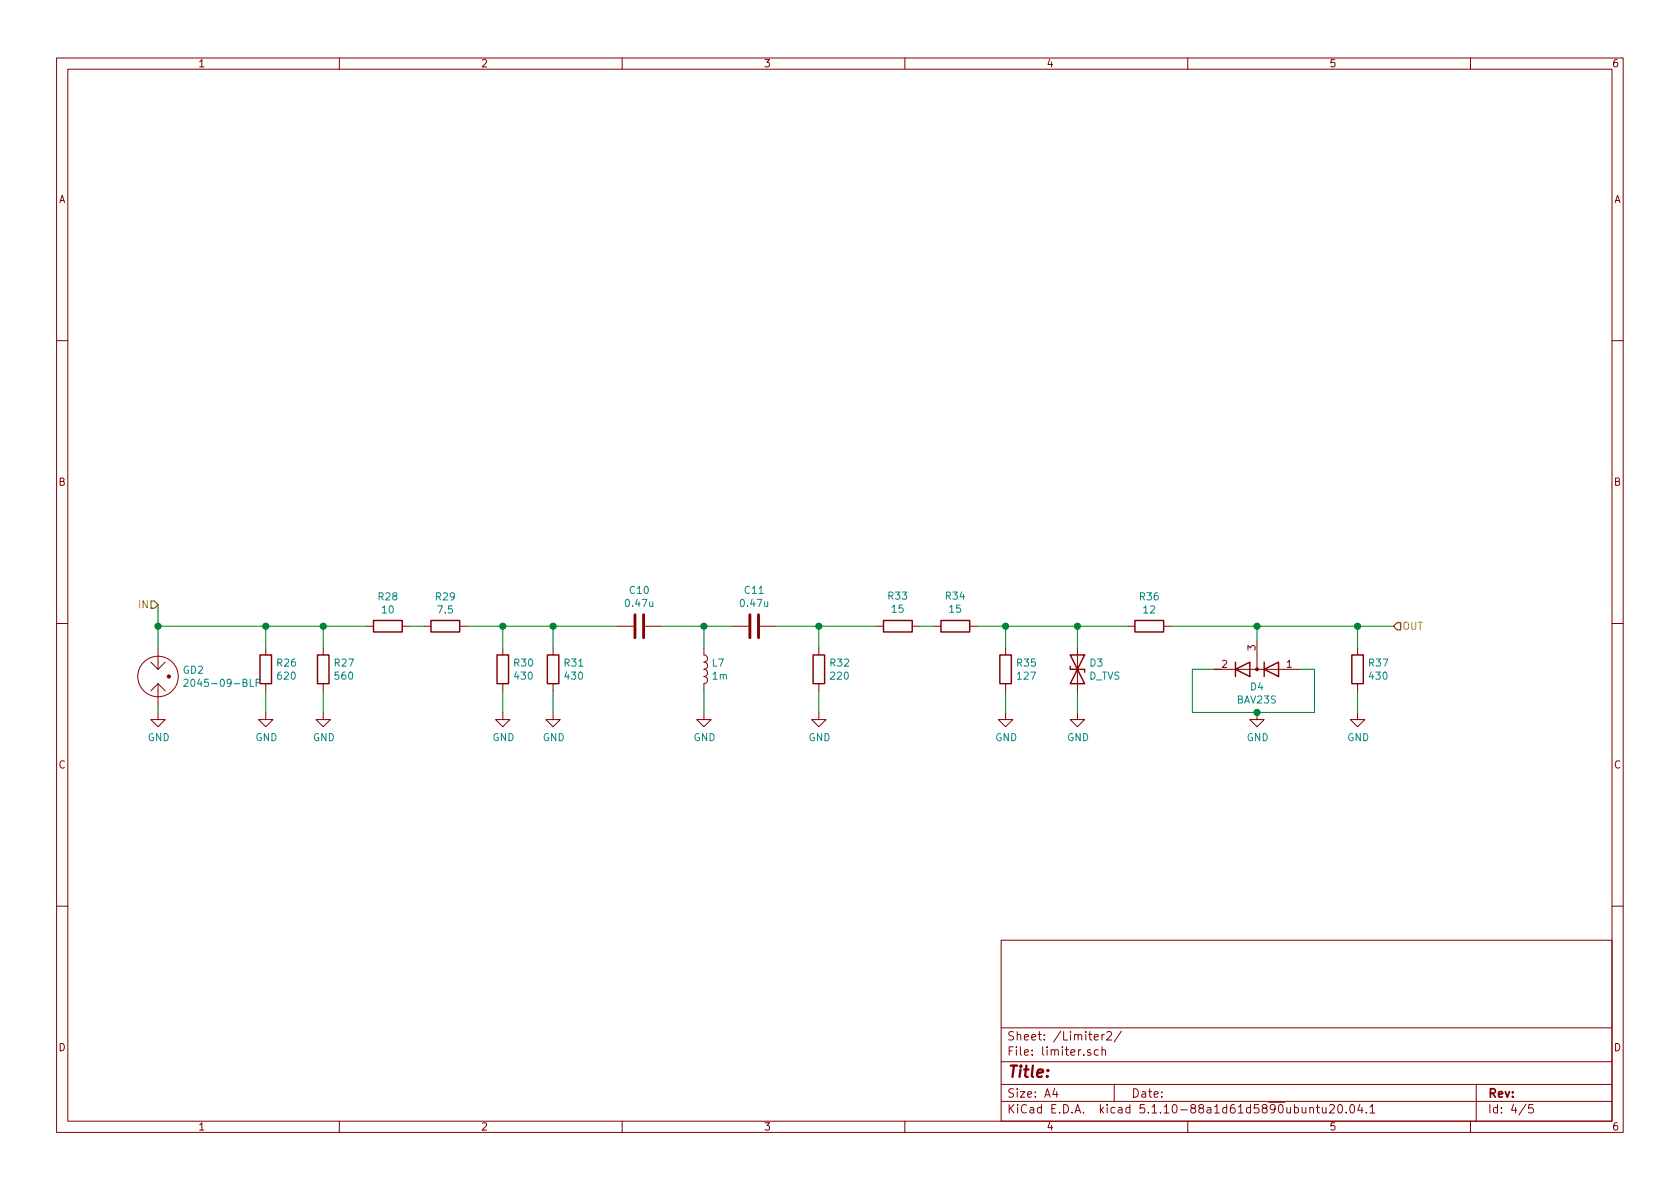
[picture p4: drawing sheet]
<svg xmlns="http://www.w3.org/2000/svg" width="297mm" height="210mm" viewBox="0 0 297 210" stroke-linecap="round" stroke-linejoin="round" font-family="sans-serif">
<g fill="none" stroke="#840000" stroke-width=".18">
<path d="M10 10.3h277v189.9h-277zM12 12.2h273v186.1h-273zM60 10.3v1.9M110 10.3v1.9M160 10.3v1.9M210 10.3v1.9M260 10.3v1.9M10 60.2h2M285 60.2h2M10 110.3h2M26.7 117.1l1.2 1.3M27.9 114.5v3.9"/>
<path d="M29.2 117.1l-1.3 1.3M47 114.5v1.3M57.1 114.5v1.3M64.8 110.7h1.2M71.1 110.7h1.3M74.9 110.7h1.3M81.3 110.7h1.2M88.9 114.5v1.3M97.8 114.5v1.3M109.2 110.7h2.8M114 110.7h2.8M124.5 114.5v1.3a.63 .63 0 0 1 .6 .7 .63 .63 0 0 1-.6 .6 .63 .63 0 0 1 .6 .6 .63 .63 0 0 1-.6 .7 .63 .63 0 0 1 .6 .6 .63 .63 0 0 1-.6 .6 .63 .63 0 0 1 .6 .7 .63 .63 0 0 1-.6 .6v1.3"/>
<path d="M129.5 110.7h2.8M134.4 110.7h2.8M144.8 114.5v1.3M154.9 110.7h1.3M161.3 110.7h1.3M165.1 110.7h1.3M171.4 110.7h1.3M177.8 114.5v1.3M190.5 114.5v7.7M199.4 110.7h1.3M205.7 110.7h1.3M214.6 118.4h15.3"/>
<path d="M222.2 113.3v5.1M240 114.5v1.3M285 110.3h2M27.9 126v1.2h1.3l-1.3 1.3-1.2-1.3h1.2M27.9 120.9v3.8M27.9 120.9l-1.2 1.3M27.9 120.9l1.3 1.3M47 126v1.2h1.3l-1.3 1.3-1.3-1.3h1.3M47 120.9v1.3M57.1 126v1.2h1.3l-1.3 1.3-1.2-1.3h1.2M57.1 120.9v1.3M88.9 126v1.2h1.3l-1.3 1.3-1.3-1.3h1.3"/>
<path d="M88.9 120.9v1.3M97.8 126v1.2h1.3l-1.3 1.3-1.3-1.3h1.3M97.8 120.9v1.3M124.5 126v1.2h1.2l-1.2 1.3-1.3-1.3h1.3M144.8 126v1.2h1.2l-1.2 1.3-1.3-1.3h1.3M144.8 120.9v1.3M177.8 126v1.2h1.3l-1.3 1.3-1.3-1.3h1.3M177.8 120.9v1.3M190.5 126v1.2h1.3l-1.3 1.3-1.3-1.3h1.3M222.2 126v1.2h1.3l-1.3 1.3-1.2-1.3h1.2M240 126v1.2h1.3l-1.3 1.3-1.2-1.3h1.2M240 120.9v1.3"/>
<path d="M10 160.2h2M177 166.3h108v32h-108zM285 160.2h2M60 198.3v1.9M110 198.3v1.9M160 198.3v1.9M177 194.8h108M177 191.8h108M177 187.8h108M177 181.8h108M186.5 192.5l-.4 1h1M186.8 193v1"/>
<path d="M192.8 185.7l-.3-.1-.2 .2v.2l.5 .2v.3h-.5M193.5 183.4l.7-.1-.1-.3-.4-.1-.2 .2v.7h.6M194.2 185.7l-.4-.1-.3 .3v.6l.3 .1 .4-.1M194.8 185.7l.2-.1 .4 .1 .1 .9M194.8 182.9v1M194.8 185.1v1.5M195.3 182.9l-.3 .1-.2 .2M195.7 182.6l.2-.2h.4l.2 .4-.9 1.1h.9M197 191.8v3M198.3 182.3l-1.3 2M210 198.3v1.9M231.6 196l.2-.2 .4 .1v.9"/>
<path d="M231.6 195.8v1M232.7 195.8h.6M232.9 195.3v1.3l.4 .2M233.8 195.8l.1 .9 .3 .1 .2-.1M234.4 195.8v1M235.1 195.5l.2-.2h.4l.2 .5-.9 1h.9M236.7 195.4l.3-.1a.94 .94 0 0 1 0 1.5h-.1a1 1 0 0 1-.2-1.4zM238 196.7v.1M238.8 195.5l.3-.2a.94 .94 0 0 1 0 1.5 .82 .82 0 0 1-.3-1.3zM240.4 195.2l-.3 1.1h.9M240.8 195.8v1M241.6 196.7v.1"/>
<path d="M242.2 195.8l.4-.5v1.5M242.2 196.8h.9M260 198.3v1.9M261 191.8v6.5M269.8 195.2l-1.2 2M271 195.3h-.7v.7l.2-.1 .5 .1 .1 .2-.1 .5-.2 .1-.5-.1"/>
<circle cx="27.9" cy="119.6" r="3.6"/>
<circle cx="29.8" cy="119.6" r=".13"/>
<circle cx="29.8" cy="119.6" r=".28"/>
<circle cx="30" cy="119.6" r=".13"/>
</g>
<g fill="none" stroke="#840000" stroke-width=".25">
<path d="M46 115.8h2v5.1h-2zM56.1 115.8h2.1v5.1h-2.1zM66 109.7h5.1v2.1h-5.1zM76.2 109.7h5.1v2.1h-5.1zM87.9 115.8h2v5.1h-2zM96.8 115.8h2v5.1h-2zM143.8 115.8h2v5.1h-2zM156.2 109.7h5.1v2.1h-5.1zM166.4 109.7h5v2.1h-5zM176.8 115.8h2v5.1h-2zM189.2 117.9v.5h2.6v.5M189.2 115.8l2.6 5.1h-2.6l2.6-5.1z"/>
<path d="M200.7 109.7h5v2.1h-5zM218.4 117.1v2.5M218.4 118.4l2.6-1.3v2.5zM223.5 117.1v2.5M223.5 118.4l2.6-1.3v2.5zM239 115.8h2v5.1h-2z"/>
</g>
<path d="M32.5 120.2l.5-.1 .2 .4v.2l-.7 .7h.7M44.2 120.1v1.3h.7M45.3 120.7h.4M45.9 120.1h-.6v1.3" fill="none" stroke="#008484" stroke-width=".18"/>
<circle cx="222.2" cy="118.4" r=".25" fill="#840000" stroke="#840000" stroke-width=".18"/>
<path d="M112.3 108.7v4.1M113.8 108.7v4.1M132.6 108.7v4.1M134.1 108.7v4.1" fill="none" stroke="#840000" stroke-width=".51"/>
<g fill="none" stroke="#008400" stroke-width=".18">
<path d="M27.9 110.7h36.9M27.9 106.9v7.6M47 110.7v3.8M57.1 110.7v3.8M72.4 110.7h2.5M82.5 110.7h26.7M88.9 110.7v3.8M97.8 110.7v3.8M116.8 110.7h12.7M124.5 110.7v3.8M137.2 110.7h17.7M144.8 110.7v3.8"/>
<path d="M162.6 110.7h2.5M172.7 110.7h26.7M177.8 110.7v3.8M190.5 110.7v3.8M207 110.7h39.4M214.6 118.4h-3.8v7.6h21.6v-7.6h-2.5M222.2 110.7v2.6M240 110.7v3.8M27.9 124.7v1.3M47 122.2v3.8M57.1 122.2v3.8M88.9 122.2v3.8"/>
<path d="M97.8 122.2v3.8M124.5 122.2v3.8M144.8 122.2v3.8M177.8 122.2v3.8M190.5 122.2v3.8M240 122.2v3.8"/>
</g>
<path d="M26.7 106.3h.6l.6 .6-.6 .7h-.6zM247 110.1h.6v1.3h-.6l-.6-.7z" fill="none" stroke="#848400" stroke-width=".25"/>
<g fill="#008400" stroke="#008400" stroke-width=".25">
<circle cx="47" cy="110.7" r=".51"/>
<circle cx="240" cy="110.7" r=".51"/>
<circle cx="27.9" cy="110.7" r=".51"/>
<circle cx="57.2" cy="110.7" r=".51"/>
<circle cx="222.3" cy="126" r=".51"/>
<circle cx="124.5" cy="110.7" r=".51"/>
<circle cx="190.5" cy="110.7" r=".51"/>
<circle cx="222.3" cy="110.7" r=".51"/>
<circle cx="144.8" cy="110.7" r=".51"/>
<circle cx="97.8" cy="110.7" r=".51"/>
<circle cx="88.9" cy="110.7" r=".51"/>
<circle cx="177.8" cy="110.7" r=".51"/>
</g>
<text font-size="2.8" fill="#840000" x="178" y="190.5">Title:</text>
<g font-size="2.1" fill="#840000">
<text x="178" y="184">Sheet: /Limiter2/</text>
<text x="178" y="186.7">File: limiter.sch</text>
<text x="178" y="196.9">KiCad E.D.A. kicad 5.1.10-88a1d61d5890ubuntu20.04.1</text>
<text x="178" y="194.1">Size: A4</text>
<text x="200" y="194.1">Date:</text>
<text x="263" y="194.1">Rev:</text>
<text x="263" y="196.9">Id: 4/5</text>
</g>
<g font-size="1.8" fill="#840000">
<text x="35" y="11.9">1</text>
<text x="85" y="11.9">2</text>
<text x="135" y="11.9">3</text>
<text x="185" y="11.9">4</text>
<text x="235" y="11.9">5</text>
<text x="285" y="11.9">6</text>
<text x="10.4" y="35.9">A</text>
<text x="285.4" y="35.9">A</text>
<text x="10.4" y="85.9">B</text>
<text x="285.4" y="85.9">B</text>
<text x="216.1" y="118.1">2</text>
<text x="222" y="115" transform="rotate(-90 222 115)">3</text>
<text x="227.5" y="118.1">1</text>
<text x="10.4" y="135.9">C</text>
<text x="285.4" y="135.9">C</text>
<text x="10.4" y="185.9">D</text>
<text x="285.4" y="185.9">D</text>
<text x="35" y="199.9">1</text>
<text x="85" y="199.9">2</text>
<text x="135" y="199.9">3</text>
<text x="185" y="199.9">4</text>
<text x="235" y="199.9">5</text>
<text x="285" y="199.9">6</text>
</g>
<g font-size="1.8" fill="#848400">
<text x="24.6" y="107.6">IN</text>
<text x="247.9" y="111.4">OUT</text>
</g>
<g font-size="1.8" fill="#008484">
<text x="67" y="106.2">R28</text>
<text x="77.1" y="106.2">R29</text>
<text x="110.8" y="107.3">0.47u</text>
<text x="111.4" y="105">C10</text>
<text x="131.1" y="107.3">0.47u</text>
<text x="131.7" y="105">C11</text>
<text x="157.1" y="106">R33</text>
<text x="167.3" y="106">R34</text>
<text x="201.6" y="106.2">R36</text>
<text x="67.6" y="108.5">10</text>
<text x="77.5" y="108.5">7.5</text>
<text x="157.8" y="108.4">15</text>
<text x="167.9" y="108.4">15</text>
<text x="202.2" y="108.5">12</text>
<text x="32.4" y="119.1">GD2</text>
<text x="49" y="117.9">R26</text>
<text x="59.2" y="117.9">R27</text>
<text x="91" y="117.9">R30</text>
<text x="99.8" y="117.9">R31</text>
<text x="126" y="117.9">L7</text>
<text x="146.8" y="117.9">R32</text>
<text x="179.9" y="117.9">R35</text>
<text x="192.7" y="117.9">D3</text>
<text x="242.1" y="117.9">R37</text>
<text x="33.9" y="121.5">2045-09-BLF</text>
<text x="49.2" y="120.2">620</text>
<text x="59.3" y="120.2">560</text>
<text x="91.1" y="120.2">430</text>
<text x="100" y="120.2">430</text>
<text x="126" y="120.2">1m</text>
<text x="147" y="120.2">220</text>
<text x="180" y="120.2">127</text>
<text x="192.5" y="120.2">D_TVS</text>
<text x="218.8" y="124.4">BAV23S</text>
<text x="221.1" y="122.1">D4</text>
<text x="242.2" y="120.2">430</text>
<text x="26.1" y="131.1">GND</text>
<text x="45.2" y="131.1">GND</text>
<text x="55.3" y="131.1">GND</text>
<text x="87.1" y="131.1">GND</text>
<text x="96" y="131.1">GND</text>
<text x="122.6" y="131.1">GND</text>
<text x="143" y="131.1">GND</text>
<text x="176" y="131.1">GND</text>
<text x="188.7" y="131.1">GND</text>
<text x="220.4" y="131.1">GND</text>
<text x="238.2" y="131.1">GND</text>
</g>
</svg>
